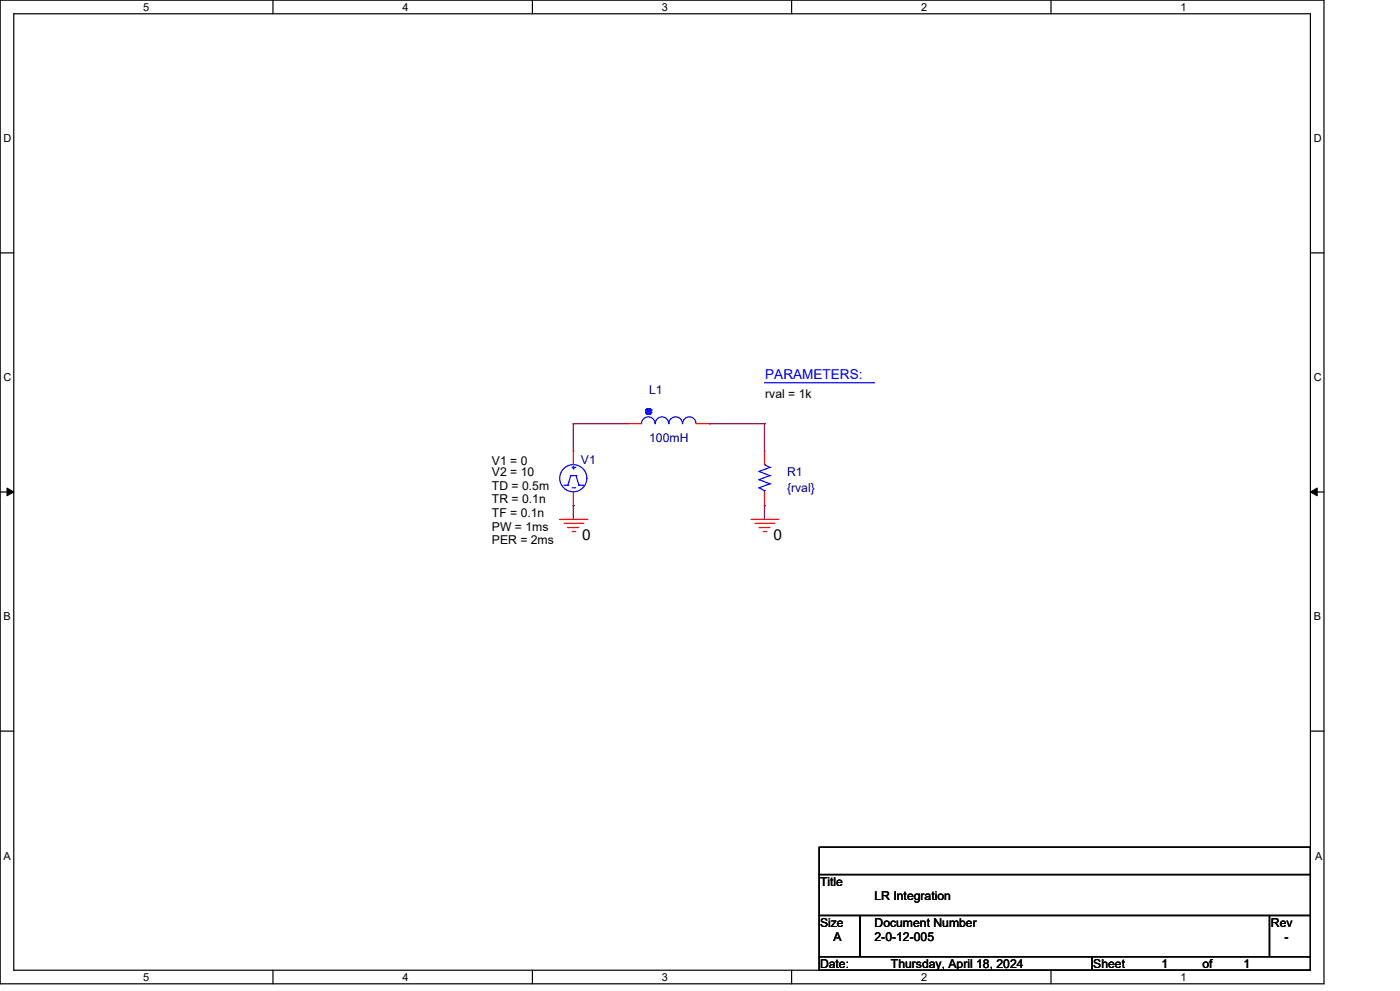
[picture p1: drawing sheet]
<svg xmlns="http://www.w3.org/2000/svg" width="297mm" height="210mm" viewBox="0 0 297 210" stroke-linecap="round" stroke-linejoin="round" font-family="sans-serif">
<g fill="none" stroke="#000" stroke-width=".25">
<path d="M0 0h280.6v208.4h-280.6zM2.9 2.9h274.8v202.6h-274.8zM57.8 0v2.9M112.8 0v2.9M167.8 0v2.9M222.7 0v2.9M0 53.6h2.9M277.7 53.6h2.9M0 104.2h2.9M277.7 104.2h2.9M0 154.9h2.9M277.7 154.9h2.9"/>
<path d="M173.6 179.4h104.1v5.8h-104.1zM173.6 185.2h104.1v8.7h-104.1zM173.6 193.9h8.7v8.7h-8.7zM182.3 193.9h86.7v8.7h-86.7zM269 193.9h8.7v8.7h-8.7zM57.8 205.5v2.9M112.8 205.5v2.9M167.8 205.5v2.9M173.6 202.6h57.8v2.9h-57.8zM222.7 205.5v2.9M231.4 202.6h46.3v2.9h-46.3z"/>
</g>
<path d="M1.5 103.4l1.4 .8-1.4 .8zM277.7 104.2l1.4-.8v1.6z" fill="#000" stroke="#000" stroke-width=".21"/>
<g fill="none" stroke="#f00" stroke-width=".25">
<path d="M121.5 95.5h.1M121.5 95.5v2.9M133.1 89.7h.1M133.1 89.7h2.9M147.5 89.7h2.9M150.4 89.7h.1M162 95.5h.1M162 95.5v2.9M118.6 110h5.8M119.5 110.9h4M120.3 111.7h.1M120.3 111.7h2.4"/>
<path d="M121.2 112.6h.6M121.5 107.1h.1M121.5 104.2v2.9M121.8 112.6h.1M123.5 110.9h.1M124.4 110h.1M159.1 110h5.8M160 110.9h4M160.9 111.7h.1M160.9 111.7h2.2M161.7 112.6h.6M162 107.1h.1"/>
<path d="M162 104.2v2.9M162.3 112.6h.1M164 110.9h.1M164.9 110h.1"/>
</g>
<g fill="none" stroke="#00f" stroke-width=".25">
<path d="M121.2 99h.6M121.5 99.3h.1M121.5 98.7v.6M121.8 99h.1M136.8 87.4h.1M136.8 86.9h.1M136.8 87.4l.3 .3M136.8 86.9v.5M136.8 86.9l1.2 .5M137.1 86.6h.1M137.1 87.7h.1M137.1 86.6l-.3 .3"/>
<path d="M137.1 86.6h.6M137.1 86.6l.6 1.1M137.1 87.7h.6M137.7 86.6h.1M137.7 87.7h.1M137.7 86.6l-.6 1.1M137.7 86.6l.3 .3M138 86.9h.1M138 87.4h.1M138 86.9l-1.2 .5M138 86.9v.5M138 87.4l-.3 .3"/>
<path d="M138.8 89.7a1.44 1.44 0 0 0-1.4-1.4 1.44 1.44 0 0 0-1.4 1.4M144.6 89.7a1.44 1.44 0 0 0-1.4-1.4 1.44 1.44 0 0 0-1.5 1.4 1.44 1.44 0 0 0-1.4-1.4 1.44 1.44 0 0 0-1.4 1.4M147.5 89.7a1.42 1.42 0 0 0-1.4-1.4 1.42 1.42 0 0 0-1.4 1.4M160.9 99.9h.1M160.9 99.9l2.2 .8M162 98.4h.1M162 98.4l1.1 .6M162 81.1h23.1M163.1 99h.1M163.1 99l-2.2 .9M185.1 81.1h.1M119.5 102.8h.8"/>
<path d="M120.3 102.8h.1M120.9 100.7h.1M120.9 100.7l-.6 2.1M120.9 100.7h1.2M121.2 103.3h.6M121.8 103.3h.1M122.1 100.7h.1M122.1 100.7l.6 2.1M122.7 102.8h.1M122.7 102.8h.8M123.5 102.8h.1M160.9 103.3h.1"/>
<path d="M160.9 101.6h.1M160.9 103.3l1.1 .6M160.9 101.6l2.2 .9M162 103.9h.1M162 103.9v.3M163.1 102.5h.1M163.1 100.7h.1M163.1 102.5l-2.2 .8M163.1 100.7l-2.2 .9"/>
<circle cx="121.5" cy="101.3" r="2.88"/>
</g>
<path d="M121.5 89.7h.1M121.5 89.7v5.8M121.5 89.7h11.6M150.4 89.7h.1M150.4 89.7h11.6M162 89.7h.1M162 89.7v5.8M121.5 107.1h.1M121.5 107.1v2.9M162 107.1h.1M162 107.1v2.9" fill="none" stroke="#800040" stroke-width=".25"/>
<g font-size="3.2">
<text x="123.4" y="114.3">0</text>
<text x="163.9" y="114.3">0</text>
</g>
<text font-size="2.9" fill="#00f" x="162.2" y="80.2">PARAMETERS:</text>
<g font-size="2.6" fill="#000080">
<text x="137.6" y="83.4">L1</text>
<text x="137.6" y="93.6">100mH</text>
<text x="123.1" y="98.2">V1</text>
<text x="166.8" y="100.8">R1</text>
<text x="166.8" y="104.3">{rval}</text>
</g>
<g font-size="2.6">
<text x="162.2" y="84.3">rval = 1k</text>
<text x="104.3" y="98.5">V1 = 0</text>
<text x="104.3" y="100.8">V2 = 10</text>
<text x="104.3" y="103.7">TD = 0.5m</text>
<text x="104.3" y="106.6">TR = 0.1n</text>
<text x="104.3" y="109.5">TF = 0.1n</text>
<text x="104.3" y="112.4">PW = 1ms</text>
<text x="104.3" y="115.3">PER = 2ms</text>
<text x="173.8" y="187.7">Title</text>
<text x="185.3" y="190.6">LR Integration</text>
<text x="173.8" y="196.3">Size</text>
<text x="185.3" y="196.3">Document Number</text>
<text x="269.3" y="196.3">Rev</text>
<text x="176.7" y="199.3">A</text>
<text x="185.3" y="199.3">2-0-12-005</text>
<text x="272.2" y="199.3">-</text>
<text x="173.8" y="205.1">Date:</text>
<text x="188.8" y="205.1">Thursday, April 18, 2024</text>
<text x="231.7" y="205.1">Sheet</text>
<text x="246.2" y="205.1">1</text>
<text x="254.8" y="205.1">of</text>
<text x="263.5" y="205.1">1</text>
</g>
<g font-size="2.3">
<text x="30.4" y="2.2">5</text>
<text x="85.3" y="2.2">4</text>
<text x="140.3" y="2.2">3</text>
<text x="195.2" y="2.2">2</text>
<text x="250.2" y="2.2">1</text>
<text x=".8" y="30.1">D</text>
<text x="278.4" y="30.1">D</text>
<text x=".8" y="80.8">C</text>
<text x="278.4" y="80.8">C</text>
<text x=".8" y="131.4">B</text>
<text x="278.4" y="131.4">B</text>
<text x=".8" y="182.2">A</text>
<text x="278.7" y="182.2">A</text>
<text x="30.4" y="207.7">5</text>
<text x="85.3" y="207.7">4</text>
<text x="140.3" y="207.7">3</text>
<text x="195.2" y="207.7">2</text>
<text x="250.2" y="207.7">1</text>
</g>
</svg>
